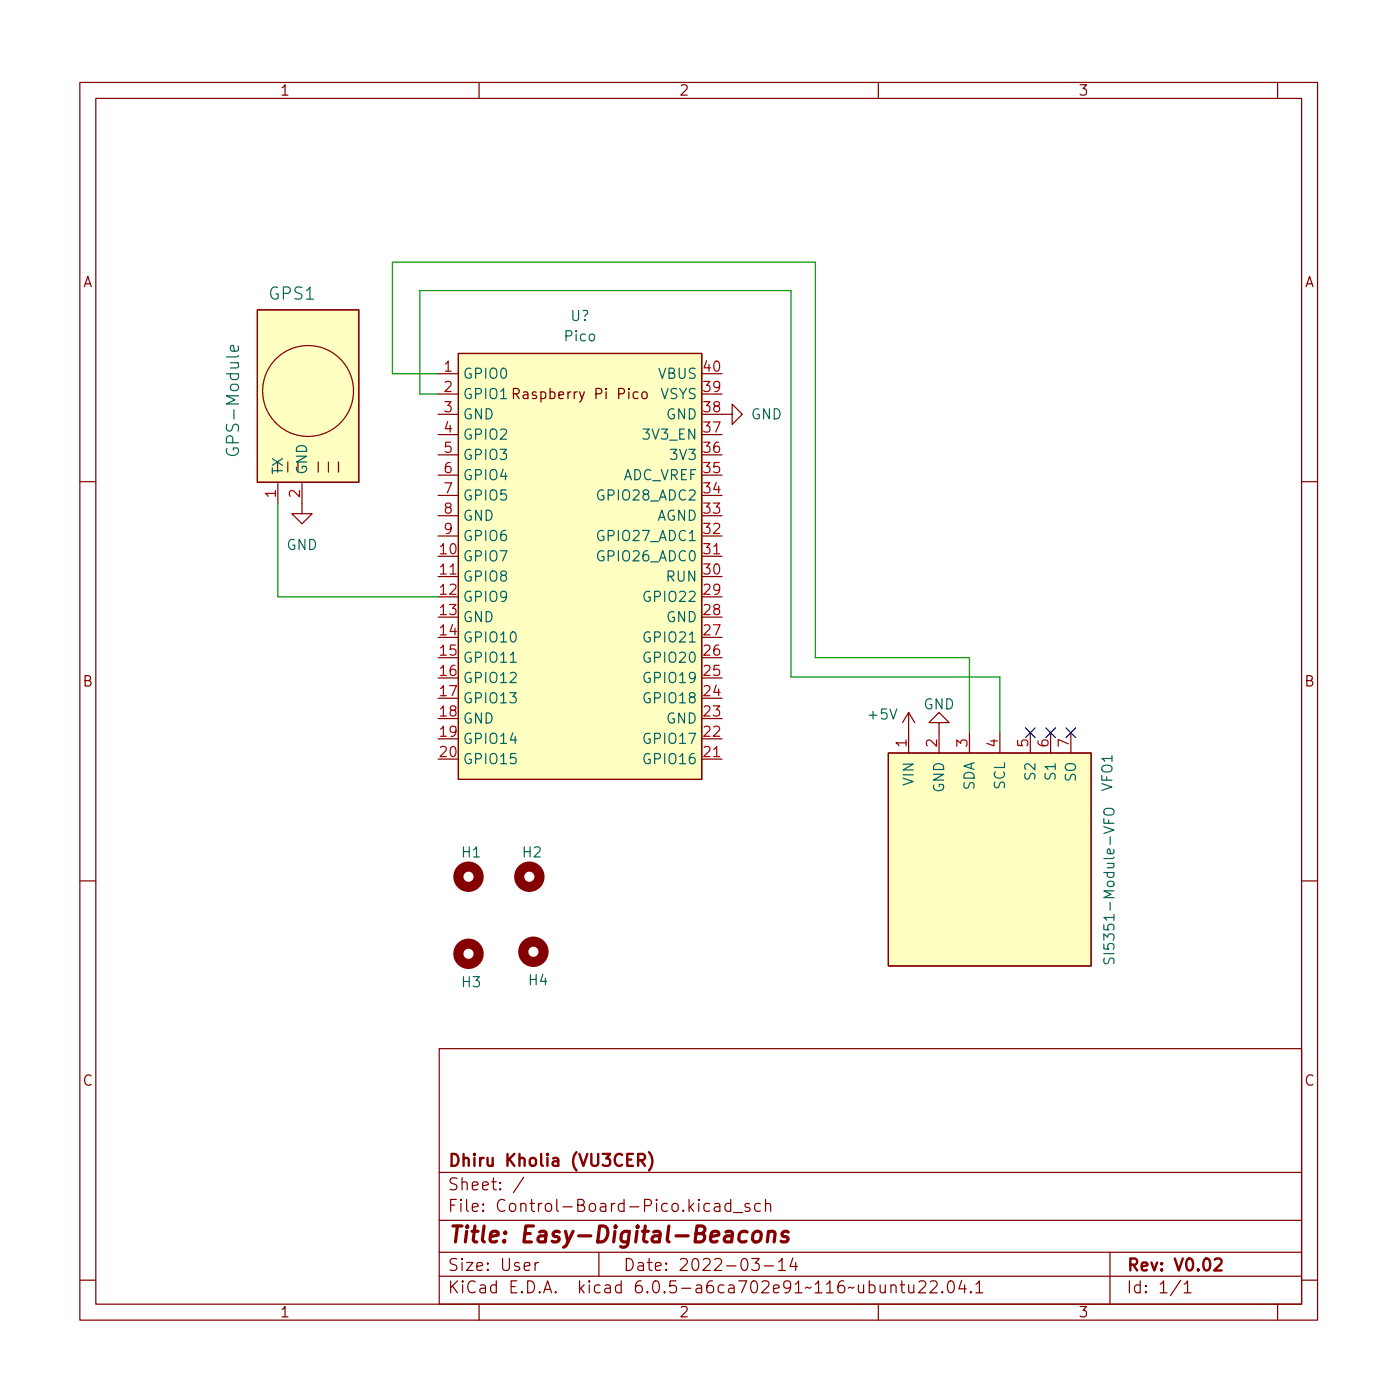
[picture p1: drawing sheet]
<svg xmlns="http://www.w3.org/2000/svg" width="175mm" height="175mm" viewBox="0 0 175 175" stroke-linecap="round" stroke-linejoin="round" font-family="sans-serif">
<g fill="none" stroke="#840000" stroke-width=".15">
<path d="M10 10.3h155v155h-155zM12 12.3h151v151h-151zM60 10.3v2M110 10.3v2M160 10.3v2M32.2 38.8h12.7v21.6h-12.7zM39.9 57.9v1.2M41.1 57.9v1.2M42.4 57.9v1.2M54.9 46.8h2.5M54.9 49.3h2.5M54.9 51.9h2.5"/>
<path d="M54.9 54.4h2.5M54.9 57h2.5M54.9 59.5h2.5M57.4 44.3h30.5v53.3h-30.5zM90.4 51.9h1.3v-1.3l1.3 1.3-1.3 1.3v-1.3M10 60.3h2M34.8 60.5v2.6M37.8 60.5v3.8h1.3l-1.3 1.3-1.2-1.3h1.2M54.9 72.2h2.5M54.9 62h2.5M54.9 64.6h2.5M54.9 67.1h2.5"/>
<path d="M87.9 69.7h2.5M163 60.3h2M87.9 95.1h2.5M111.3 94.3h25.4v26.7h-25.4zM113.8 89.2l-.8 1.3M113.8 89.2v5.1M113.8 89.2l.8 1.3M117.6 90.5h1.3l-1.3-1.3-1.3 1.3h1.3v3.8M121.4 91.8v2.5M125.2 91.8v2.5M129 91.8v2.5M131.6 91.8v2.5"/>
<path d="M134.1 91.8v2.5M10 110.3h2M163 110.3h2M55 131.3h108v32h-108zM55 159.8h108M55 156.8h108M55 152.8h108M55 146.8h108M65.6 147.4l-1.3 2M67 158.1v1M67.4 158.1a.38 .38 0 0 0-.4 .3M75 156.8v3"/>
<path d="M88.9 150.8l-.5-.1-.2 .3v.4l.1 .2 .1 .1 .5-.1M89.5 150.8l.2-.1 .4 .1 .1 .9M90.2 151.1h-.5a.29 .29 0 0 0-.3 .3 .29 .29 0 0 0 .3 .3l.5-.1M91.5 150.8l-.4-.1-.3 .3v.4l.1 .2 .2 .1 .4-.1M91.5 150.2v1.5M91.9 151.9h1.1M93.9 150.8l-.4-.1-.2 .2 .1 .2 .5 .2v.1v.2l-.2 .1-.4-.1M94.2 157.6h.9l-.5 .6a.41 .41 0 0 1 .5 .3v.3l-.2 .2-.5 .1-.2-.1M95.2 150.8l-.4-.1-.3 .3v.4l.2 .2 .1 .1 .4-.1M95.7 158.5h1.2M95.9 150.9a.37 .37 0 0 1 .6 0v.8M95.9 150.2v1.5"/>
<path d="M97.5 158l.4-.4v1.5M97.5 159.1h.9M99.3 157.5l-.4 1.1h1M99.7 158.1v1M139 156.8v6.5M10 160.3h2M60 163.3v2M110 163.3v2M111.6 161.1a.37 .37 0 0 1 .6 0v.8M111.6 160.9v1M112.7 160.9h.6M112.9 160.4v1.3l.1 .1 .3 .1"/>
<path d="M113.8 160.9l.1 .9a.41 .41 0 0 0 .5 0M114.4 160.9v1M115.1 160.6l.2-.2h.4a.41 .41 0 0 1 .2 .7l-.9 .8h.9M116.5 160.6l.2-.2h.4a.41 .41 0 0 1 .2 .7l-.9 .8h1M118 161.8h.1l-.1 .1-.1-.1h.1v.1M118.8 160.6a.36 .36 0 0 1 .4-.2 .36 .36 0 0 1 .2 .3 .77 .77 0 0 1-.4 1.2 .91 .91 0 0 1-.2-1.3zM120.4 160.3l-.3 1.1h.9M120.8 160.9v1M121.6 161.8h.1l-.1 .1-.1-.1h.1v.1M122.2 160.8l.5-.4v1.5M122.2 161.9h.9M147.9 160.3l-1.3 2"/>
<path d="M148.3 160.8l.4-.4v1.5M148.3 161.9h.9M160 163.3v2M163 160.3h2"/>
<circle cx="38.6" cy="49" r="5.7"/>
</g>
<path d="M79.9 145.3h.6a.41 .41 0 0 0 .3-.4 .41 .41 0 0 0-.3-.4h-.6v1.5M80.3 145.3l.5 .7M81.3 144.3a1.72 1.72 0 0 1 0 2.3M152.1 157.8l.2-.2h.4a.41 .41 0 0 1 .2 .7l-.8 .8h.9" fill="none" stroke="#840000" stroke-width=".3"/>
<path d="M93.6 154.3a.66 .66 0 0 0-1 .3l-.1 .6 .2 .2 .1 .1 .6-.1M94.4 154.4a.52 .52 0 0 1 .5-.2 .52 .52 0 0 1 .4 .4v.6a.55 .55 0 0 1-.5 .3 .55 .55 0 0 1-.6-.3l.1-.6zM96.2 154.4a.49 .49 0 0 1 .9 .1l-.2 1M96.3 154.2l-.2 1.3M98.7 154.3a.49 .49 0 0 0-.8 .3l.1 .2 .6 .2 .1 .2-.1 .2-.2 .1h-.4l-.2-.1" fill="none" stroke="#840000" stroke-width=".4"/>
<g fill="#ffffc2" stroke="#ffffc2" stroke-width=".13">
<path d="M111.3 94.3h25.4v26.7h-25.4z"/>
<path d="M57.4 44.3h30.5v53.3h-30.5z"/>
<path d="M32.2 38.8h12.7v21.6h-12.7z"/>
</g>
<path d="M29.8 43.3l.1 .5-.2 .2-.8-.1v-.1v-.5h.3l.2 .7M63.9 82.9h.7M138.2 102.5v.6h1.3M138.3 120v.6a.3 .3 0 0 0 .3 .1 .3 .3 0 0 0 .2-.2 .46 .46 0 0 1 .3-.5h.3l.1 .2v.5M138.3 101.4a.81 .81 0 0 1 1.2 .1 .43 .43 0 0 1-.4 .6h-.4a.42 .42 0 0 1-.4-.2 .42 .42 0 0 1 0-.5z" fill="none" stroke="#006464" stroke-width=".15"/>
<path d="M64.3 49.3h.5a.34 .34 0 0 0 .2-.3 .34 .34 0 0 0-.2-.3h-.5v1.2M64.6 49.3l.4 .6M79.9 49.1h-.4l-.2 .2v.4l.1 .2h.5M80.5 49.1a.34 .34 0 0 1 .6 .2v.4a.34 .34 0 0 1-.4 .2 .34 .34 0 0 1-.3-.2v-.4z" fill="none" stroke="#840000" stroke-width=".16"/>
<g fill="none" stroke="#840000" stroke-width="1.3">
<circle cx="58.7" cy="109.8" r="1.27"/>
<circle cx="58.7" cy="119.5" r="1.27"/>
<circle cx="66.3" cy="109.8" r="1.27"/>
<circle cx="66.8" cy="119.2" r="1.27"/>
</g>
<path d="M54.9 49.3h-2.3v-12.9h46.5v48.4h26.1v7M54.9 46.8h-5.8v-14h53v49.6h19.3v9.4M34.8 63.1v11.6h20.1" fill="none" stroke="#009600" stroke-width=".15"/>
<path d="M128.4 91.2l1.2 1.2M129.6 91.2l-1.2 1.2M131 91.2l1.2 1.2M132.2 91.2l-1.2 1.2M133.5 91.2l1.2 1.2M134.7 91.2l-1.2 1.2" fill="none" stroke="#000084" stroke-width=".15"/>
<text font-size="2.8" fill="#840000" x="56" y="155.6">Title: Easy-Digital-Beacons</text>
<g font-size="2.1" fill="#006464">
<text x="33.7" y="37.5">GPS1</text>
<text x="29.9" y="56.5" transform="rotate(-90 29.9 56.5)">GPS-Module</text>
</g>
<g font-size="2.1" fill="#840000">
<text x="56" y="149.1">Sheet: /</text>
<text x="56" y="146.1">Dhiru Kholia (VU3CER)</text>
<text x="56" y="151.8">File: Control-Board-Pico.kicad_sch</text>
<text x="56" y="162">KiCad E.D.A. kicad 6.0.5-a6ca702e91~116~ubuntu22.04.1</text>
<text x="56" y="159.2">Size: User</text>
<text x="78" y="159.2">Date: 2022-03-14</text>
<text x="141" y="159.2">Rev: V0.02</text>
<text x="141" y="162">Id: 1/1</text>
</g>
<g font-size="1.8" fill="#840000">
<text x="35" y="12">1</text>
<text x="85" y="12">2</text>
<text x="135" y="12">3</text>
<text x="10.3" y="36">A</text>
<text x="163.4" y="36">A</text>
<text x="65.1" y="50">Raspberry Pi Pico</text>
<text x="10.3" y="86">B</text>
<text x="163.4" y="86">B</text>
<text x="10.3" y="136">C</text>
<text x="163.4" y="136">C</text>
<text x="35" y="165">1</text>
<text x="85" y="165">2</text>
<text x="135" y="165">3</text>
</g>
<g font-size="1.8" fill="#006464">
<text x="71.5" y="40.2">U?</text>
<text x="57.9" y="47.4">GPIO0</text>
<text x="70.8" y="42.7">Pico</text>
<text x="82.5" y="47.4">VBUS</text>
<text x="57.9" y="50">GPIO1</text>
<text x="57.9" y="52.5">GND</text>
<text x="82.7" y="50">VSYS</text>
<text x="83.4" y="52.5">GND</text>
<text x="94" y="52.5">GND</text>
<text x="35.4" y="59.5" transform="rotate(-90 35.4 59.5)">TX</text>
<text x="38.5" y="59.5" transform="rotate(-90 38.5 59.5)">GND</text>
<text x="57.9" y="55.1">GPIO2</text>
<text x="57.9" y="57.6">GPIO3</text>
<text x="80.8" y="55.1">3V3_EN</text>
<text x="84.2" y="57.6">3V3</text>
<text x="57.9" y="60.1">GPIO4</text>
<text x="57.9" y="62.7">GPIO5</text>
<text x="57.9" y="65.2">GND</text>
<text x="75.2" y="62.7">GPIO28_ADC2</text>
<text x="77.8" y="60.1">ADC_VREF</text>
<text x="82.2" y="65.2">AGND</text>
<text x="35.9" y="68.9">GND</text>
<text x="57.9" y="70.3">GPIO7</text>
<text x="57.9" y="67.8">GPIO6</text>
<text x="75.2" y="70.3">GPIO26_ADC0</text>
<text x="75.2" y="67.8">GPIO27_ADC1</text>
<text x="57.9" y="72.8">GPIO8</text>
<text x="57.9" y="75.4">GPIO9</text>
<text x="57.9" y="77.9">GND</text>
<text x="81" y="75.4">GPIO22</text>
<text x="83.4" y="77.9">GND</text>
<text x="83.5" y="72.8">RUN</text>
<text x="57.9" y="80.5">GPIO10</text>
<text x="57.9" y="83">GPIO11</text>
<text x="81" y="83">GPIO20</text>
<text x="81" y="80.5">GPIO21</text>
<text x="57.9" y="85.5">GPIO12</text>
<text x="57.9" y="88.1">GPIO13</text>
<text x="81" y="88.1">GPIO18</text>
<text x="81" y="85.5">GPIO19</text>
<text x="115.6" y="88.8">GND</text>
<text x="57.9" y="90.6">GND</text>
<text x="57.9" y="93.2">GPIO14</text>
<text x="57.9" y="95.7">GPIO15</text>
<text x="81" y="95.7">GPIO16</text>
<text x="81" y="93.2">GPIO17</text>
<text x="83.4" y="90.6">GND</text>
<text x="108.9" y="90.1">+5V</text>
<text x="114.4" y="98.3" transform="rotate(-90 114.4 98.3)">VIN</text>
<text x="118.2" y="99.3" transform="rotate(-90 118.2 99.3)">GND</text>
<text x="122" y="99.1" transform="rotate(-90 122 99.1)">SDA</text>
<text x="125.9" y="98.9" transform="rotate(-90 125.9 98.9)">SCL</text>
<text x="129.7" y="97.5" transform="rotate(-90 129.7 97.5)">S2</text>
<text x="132.2" y="97.5" transform="rotate(-90 132.2 97.5)">S1</text>
<text x="134.7" y="97.9" transform="rotate(-90 134.7 97.9)">SO</text>
<text x="139.3" y="99.1" transform="rotate(-90 139.3 99.1)">VFO1</text>
<text x="57.9" y="107.4">H1</text>
<text x="65.5" y="107.4">H2</text>
<text x="139.6" y="119.3" transform="rotate(-90 139.6 119.3)">SI5351-Module-VFO</text>
<text x="57.9" y="123.6">H3</text>
<text x="66.3" y="123.4">H4</text>
</g>
<g font-size="1.8" fill="#a90000">
<text x="55.6" y="46.6">1</text>
<text x="88.2" y="46.6">40</text>
<text x="55.6" y="49.1">2</text>
<text x="55.6" y="51.6">3</text>
<text x="88.2" y="51.6">38</text>
<text x="88.2" y="49.1">39</text>
<text x="55.6" y="54.2">4</text>
<text x="55.6" y="56.7">5</text>
<text x="55.6" y="59.3">6</text>
<text x="88.2" y="59.3">35</text>
<text x="88.2" y="56.7">36</text>
<text x="88.2" y="54.2">37</text>
<text x="34.5" y="62.3" transform="rotate(-90 34.5 62.3)">1</text>
<text x="37.6" y="62.3" transform="rotate(-90 37.6 62.3)">2</text>
<text x="55.6" y="61.8">7</text>
<text x="55.6" y="64.3">8</text>
<text x="88.2" y="64.3">33</text>
<text x="88.2" y="61.8">34</text>
<text x="55.2" y="69.4">10</text>
<text x="55.2" y="72">11</text>
<text x="55.6" y="66.9">9</text>
<text x="88.2" y="72">30</text>
<text x="88.2" y="69.4">31</text>
<text x="88.2" y="66.9">32</text>
<text x="55.2" y="74.5">12</text>
<text x="55.2" y="77">13</text>
<text x="88.2" y="77">28</text>
<text x="88.2" y="74.5">29</text>
<text x="55.2" y="79.6">14</text>
<text x="55.2" y="82.1">15</text>
<text x="88.2" y="82.1">26</text>
<text x="88.2" y="79.6">27</text>
<text x="55.2" y="84.7">16</text>
<text x="55.2" y="87.2">17</text>
<text x="55.2" y="89.7">18</text>
<text x="88.2" y="89.7">23</text>
<text x="88.2" y="87.2">24</text>
<text x="88.2" y="84.7">25</text>
<text x="55.2" y="92.3">19</text>
<text x="55.2" y="94.8">20</text>
<text x="88.2" y="94.8">21</text>
<text x="88.2" y="92.3">22</text>
<text x="113.5" y="93.5" transform="rotate(-90 113.5 93.5)">1</text>
<text x="117.3" y="93.5" transform="rotate(-90 117.3 93.5)">2</text>
<text x="121.2" y="93.5" transform="rotate(-90 121.2 93.5)">3</text>
<text x="125" y="93.5" transform="rotate(-90 125 93.5)">4</text>
<text x="128.8" y="93.5" transform="rotate(-90 128.8 93.5)">5</text>
<text x="131.3" y="93.5" transform="rotate(-90 131.3 93.5)">6</text>
<text x="133.9" y="93.5" transform="rotate(-90 133.9 93.5)">7</text>
</g>
</svg>
